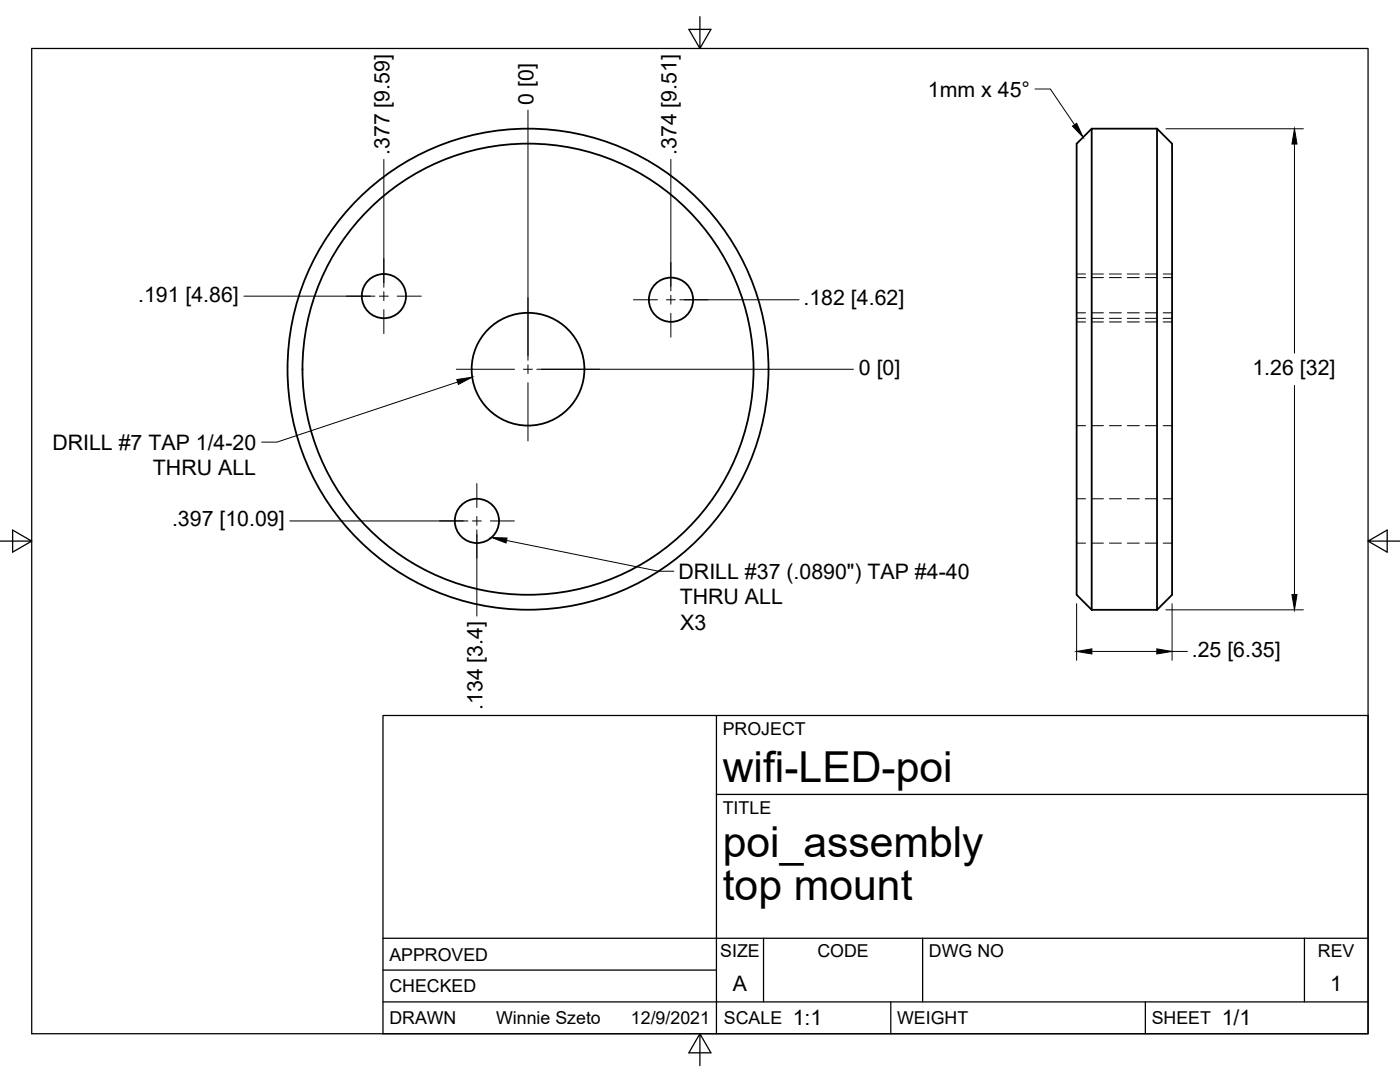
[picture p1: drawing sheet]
<svg xmlns="http://www.w3.org/2000/svg" width="279mm" height="216mm" viewBox="0 0 279 216" stroke-linecap="round" stroke-linejoin="round" font-family="sans-serif">
<!-- layer: Visible -->
<g fill="none" stroke="#000" stroke-width=".36">
<path d="M217.9 25.7v96M230.9 25.7l3 3v90l-3 3M230.9 25.7v96M230.9 25.7h-13l-3 3v90l3 3M217.9 121.7h13"/>
<circle cx="76.6" cy="59.1" r="4.4"/>
<circle cx="133.9" cy="59.8" r="4.4"/>
<circle cx="105.4" cy="73.7" r="48"/>
<circle cx="105.4" cy="73.7" r="11.3"/>
<circle cx="105.4" cy="73.7" r="45"/>
<circle cx="95.2" cy="103.9" r="4.4"/>
</g>
<!-- layer: Hidden -->
<g fill="none" stroke="#000" stroke-width=".2">
<path d="M214.9 55.4h1.7M214.9 54.7h1.7M217.8 55.4h2.4M217.8 54.7h2.4M221.4 55.4h2.4M221.4 54.7h2.4M225 55.4h2.4M225 54.7h2.4M228.6 55.4h2.3M228.6 54.7h2.3M232.1 55.4h1.8M232.1 54.7h1.8"/>
<path d="M214.9 64.2h1.7M214.9 62.4h1.7M214.9 63.5h1.7M217.8 64.2h2.4M217.8 62.4h2.4M217.8 63.5h2.4M221.4 64.2h2.4M221.4 62.4h2.4M221.4 63.5h2.4M225 64.2h2.4M225 62.4h2.4M225 63.5h2.4"/>
<path d="M228.6 64.2h2.3M228.6 62.4h2.3M228.6 63.5h2.3M232.1 64.2h1.8M232.1 62.4h1.8M232.1 63.5h1.8M214.9 99.5h1.7M214.9 84.9h1.7M217.8 99.5h2.4M217.8 84.9h2.4M221.4 99.5h2.4M221.4 84.9h2.4"/>
<path d="M225 99.5h2.4M225 84.9h2.4M228.6 99.5h2.3M228.6 84.9h2.3M232.1 99.5h1.8M232.1 84.9h1.8M214.9 108.4h1.7M217.8 108.4h2.4M221.4 108.4h2.4M225 108.4h2.4M228.6 108.4h2.3M232.1 108.4h1.8"/>
</g>
<!-- layer: Border -->
<path d="M6.3 9.7h266.7v196.6h-266.7zM139.7 3.3v6.4l2.2-3.8h-4.4l2.2 3.8M0 108h6.3l-3.8-2.2v4.4l3.8-2.2M273 108l3.8 2.2v-4.4l-3.8 2.2h6.4M139.7 206.3l-2.2 3.8h4.4l-2.2-3.8v6.3" fill="none" stroke="#000" stroke-width=".25"/>
<!-- layer: Titleblock -->
<path d="M76.4 142.8h196.6v63.5h-196.6zM143 158.5h130M143 142.8v63.5M76.4 199.9h196.6M76.4 193.6h66.6M76.4 187.2h196.6M152.4 187.2v12.7M177.8 199.9v6.4M184.1 187.2v12.7M228.6 199.9v6.4M260.3 187.2v12.7" fill="none" stroke="#000" stroke-width=".25"/>
<!-- layer: Center Lines -->
<g fill="none" stroke="#000" stroke-width=".2">
<path d="M69.1 59.1h4.8M75.7 59.1h1.8M76.6 51.6v4.8M76.6 58.2v1.8M79.3 59.1h4.8M105.4 59.4v11.6M126.4 59.8h4.8M133 59.8h1.8M133.9 52.3v4.9M133.9 58.9v1.8M136.6 59.8h4.8M76.6 61.8v4.8"/>
<path d="M91.1 73.7h11.6M104.5 73.7h1.8M105.4 72.8v1.8M105.4 76.4v11.6M108 73.7h11.7M133.9 62.5v4.8M95.2 96.5v4.8M87.7 103.9h4.8M94.3 103.9h1.8M95.2 103.1v1.7M95.2 106.6v4.8M97.9 103.9h4.7"/>
</g>
<!-- layer: Dimensions -->
<g fill="none" stroke="#000" stroke-width=".2">
<path d="M76.6 31.8v25.5M105.4 22v49.9M133.9 31.8v26.2M232.7 25.7h27.4M258.3 28.7v41.8M48.7 59.1h26.1M135.7 59.8h23.8M107.1 73.7h63.2M258.3 76.9v41.7M57.8 103.9h35.6M95.2 105.7v17.2M214.9 120.5v11.3"/>
<path d="M217.9 130h13M232.7 121.7h27.4M233.9 120.5v11.3M233.9 130h3.1"/>
</g>
<path d="M258.3 25.7l.5 3h-1zM257.8 118.6h1l-.5 3.1zM214.9 130l3-.5v1zM230.9 129.5l3 .5-3 .5z" fill="#000" stroke="#000" stroke-width=".2"/>
<!-- layer: Annotations -->
<path d="M214 25.2l.9-.6 1.3 2.8zM91.2 75.7l3-.4-2.7 1.4zM98.1 107.3l3.1 .1-.2 1z" fill="#000" stroke="#000" stroke-width=".2"/>
<path d="M206.6 17.8h3l4.8 7.1M91.3 76.2l-36 12h-3.1M101.1 107.8l30.3 6.2h3.1" fill="none" stroke="#000" stroke-width=".2"/>
<g font-size="8.5">
<text x="144.3" y="156">wifi-LED-poi</text>
<text x="144.3" y="171">poi_assembly</text>
<text x="144.3" y="179.6">top mount</text>
</g>
<g font-size="4.3">
<text x="106.5" y="20.9" transform="rotate(-90 106.5 20.9)">0 [0]</text>
<text x="185.2" y="19.3">1mm x 45°</text>
<text x="77.7" y="30.9" transform="rotate(-90 77.7 30.9)">.377 [9.59]</text>
<text x="135" y="30.9" transform="rotate(-90 135 30.9)">.374 [9.51]</text>
<text x="27.6" y="60.2">.191 [4.86]</text>
<text x="160.4" y="60.9">.182 [4.62]</text>
<text x="171.4" y="74.8">0 [0]</text>
<text x="250" y="74.8">1.26 [32]</text>
<text x="10.5" y="89.8">DRILL #7 TAP 1/4-20</text>
<text x="30.5" y="94.8">THRU ALL</text>
<text x="34.3" y="105.1">.397 [10.09]</text>
<text x="135.4" y="115.5">DRILL #37 (.0890&quot;) TAP #4-40</text>
<text x="135.7" y="120.6">THRU ALL</text>
<text x="135.7" y="125.7">X3</text>
<text x="237.8" y="131.1">.25 [6.35]</text>
<text x="96.3" y="141.7" transform="rotate(-90 96.3 141.7)">.134 [3.4]</text>
<text x="146.3" y="197.7">A</text>
<text x="265.5" y="197.7">1</text>
<text x="158.2" y="204.6">1:1</text>
<text x="243.8" y="204.6">1/1</text>
</g>
<g font-size="3.5">
<text x="144.3" y="146.6">PROJECT</text>
<text x="144.3" y="162.3">TITLE</text>
<text x="77.7" y="191.7">APPROVED</text>
<text x="143.7" y="191">SIZE</text>
<text x="163.1" y="191">CODE</text>
<text x="185.4" y="191">DWG NO</text>
<text x="263" y="191">REV</text>
<text x="77.7" y="198">CHECKED</text>
<text x="77.7" y="204.4">DRAWN</text>
<text x="99" y="204.4">Winnie Szeto</text>
<text x="125.9" y="204.4">12/9/2021</text>
<text x="144.5" y="204.4">SCALE</text>
<text x="179" y="204.4">WEIGHT</text>
<text x="229.8" y="204.4">SHEET</text>
</g>
</svg>
